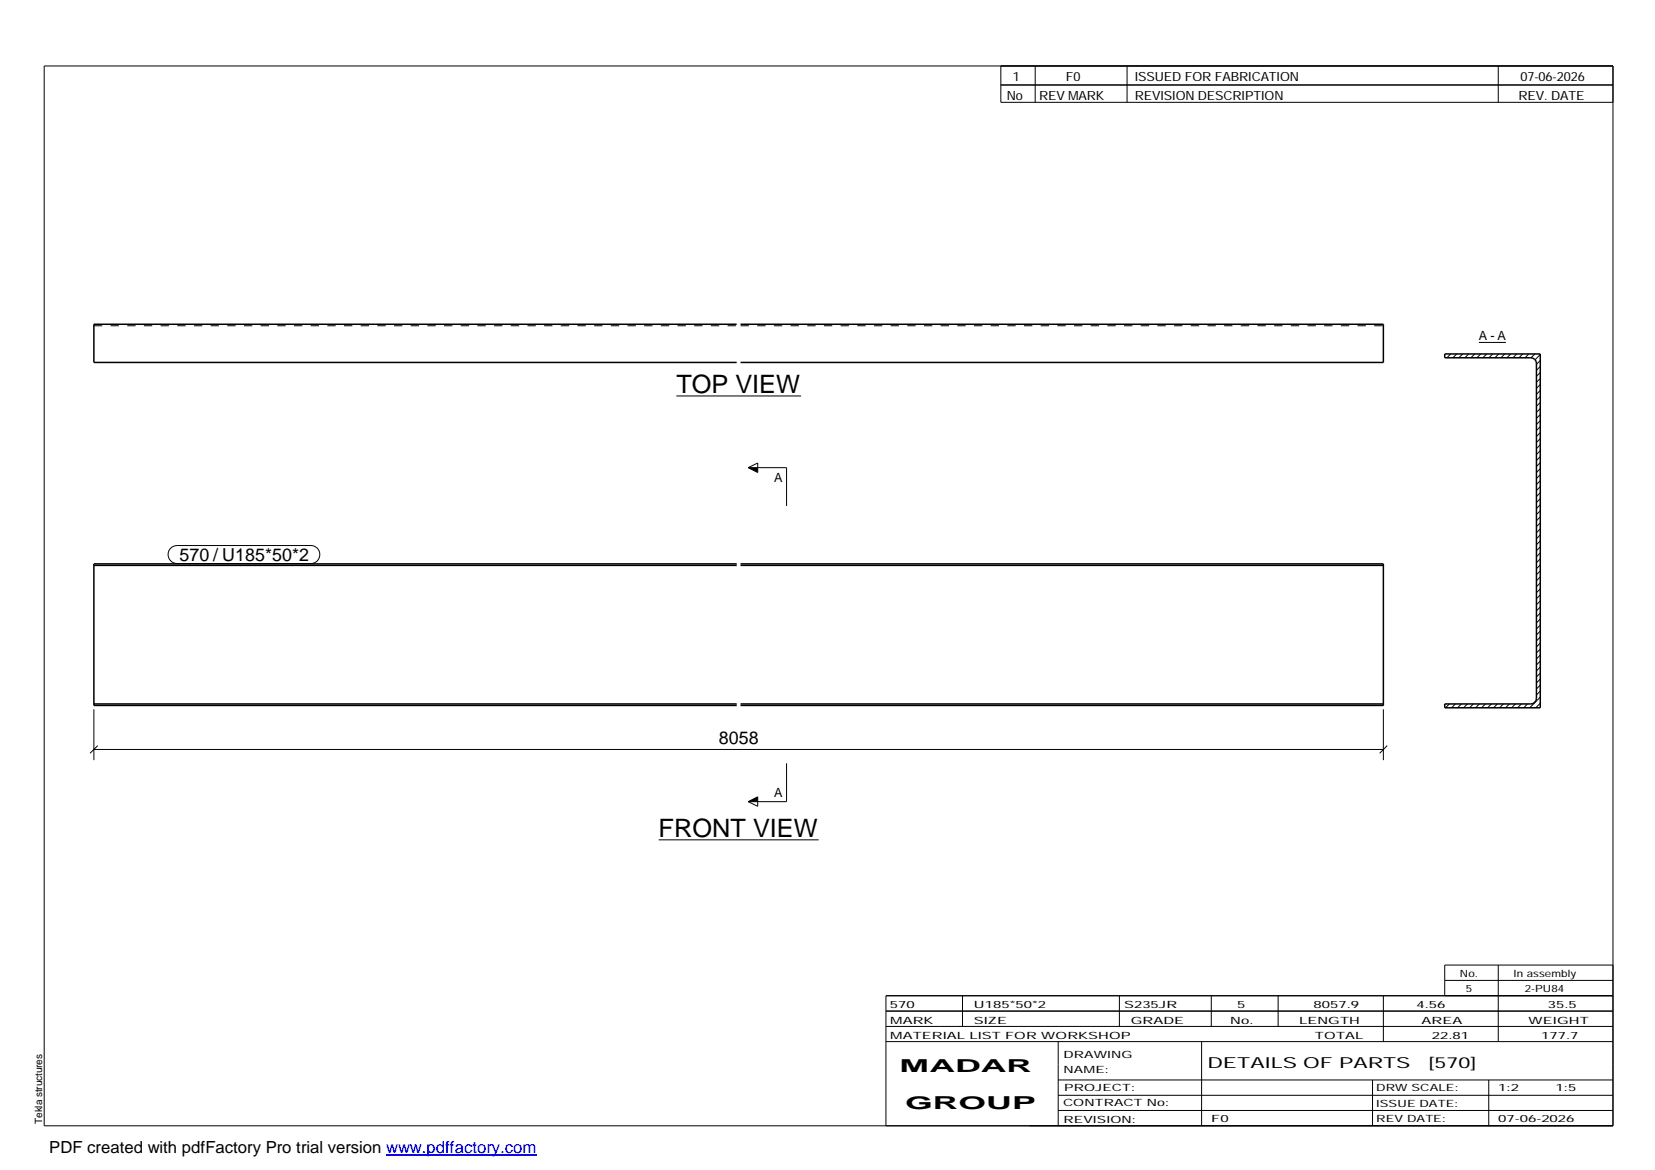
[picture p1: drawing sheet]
<svg xmlns="http://www.w3.org/2000/svg" width="420mm" height="297mm" viewBox="0 0 420 297" stroke-linecap="round" stroke-linejoin="round" font-family="sans-serif">
<g fill="none" stroke="#000" stroke-width=".25">
<path d="M11.2 16.7h398.3v269.1h-398.3zM254.1 16.7v9.3h155.4M262.8 16.7v9.3M286.1 16.7v9.3M380.4 16.7v9.3M254.1 21.6h155.4M368.3 89.9l-1 .9M369.8 89.9l-.9 .9M371.3 89.9l-.9 .9M372.9 89.9l-1 .9M374.4 89.9l-1 .9M375.5 86.9h6.8"/>
<path d="M375.9 89.9l-1 .9M377.4 89.9l-.9 .9M379 89.9l-1 .9M380.5 89.9l-1 .9M382 89.9l-1 .9M383.5 89.9l-.9 .9M385.1 89.9l-1 .9M386.6 89.9l-1 .9M388.1 89.9l-.9 .9M389.7 89.9l-1 .9M391 90l-1.3 1.3M391 91.5l-.9 1"/>
<path d="M391 93l-.9 1M391 94.6l-.9 .9M391 96.1l-.9 1M391 97.6l-.9 1M391 99.1l-.9 1M171.7 100.5h31.7M189.9 118.7l2.5-1.2v2.5zM189.9 118.7h9.8v9.8M391 100.7l-.9 .9M391 102.2l-.9 1M391 103.7l-.9 1M391 105.3l-.9 .9"/>
<path d="M391 106.8l-.9 1M391 108.3l-.9 1M391 109.8l-.9 1M391 111.4l-.9 .9M391 112.9l-.9 1M391 114.4l-.9 1M391 115.9l-.9 1M391 117.5l-.9 .9M391 119l-.9 1M43.3 139.2l.8-.5 .9-.2h34a2.29 2.29 0 0 1 2.2 2.3 2.29 2.29 0 0 1-2.2 2.3h-34a2.28 2.28 0 0 1-2.1-1.4 2.28 2.28 0 0 1 .4-2.5zM391 120.5l-.9 1M391 122l-.9 1"/>
<path d="M391 123.6l-.9 .9M391 125.1l-.9 1M391 126.6l-.9 1M391 128.1l-.9 1M391 129.7l-.9 .9M391 131.2l-.9 1M391 132.7l-.9 1M391 134.3l-.9 .9M391 135.8l-.9 1M391 137.3l-.9 1M391 138.8l-.9 1M391 140.4l-.9 .9"/>
<path d="M391 141.9l-.9 1M391 143.4l-.9 1M391 144.9l-.9 1M391 146.5l-.9 .9M391 148l-.9 1M391 149.5l-.9 1M391 151l-.9 1M391 152.6l-.9 .9M391 154.1l-.9 1M391 155.6l-.9 1M391 157.2l-.9 .9M391 158.7l-.9 1"/>
<path d="M368 178.7l-1 1M369.5 178.7l-1 1M371 178.7l-1 1M372.5 178.7l-.9 1M374.1 178.7l-1 1M375.6 178.7l-1 1M377.1 178.7l-1 1M378.6 178.7l-.9 1M380.2 178.7l-1 1M381.7 178.7l-1 1M383.2 178.7l-1 1M384.7 178.7l-.9 1"/>
<path d="M386.2 178.7l-.9 1M387.8 178.7l-1 1M391 160.2l-.9 1M391 161.7l-.9 1M391 163.3l-.9 .9M391 164.8l-.9 1M391 166.3l-.9 1M391 167.8l-.9 1M391 169.4l-.9 .9M391 170.9l-.9 1M391 172.4l-.9 1M391 173.9l-.9 1"/>
<path d="M391 175.5l-.9 .9M391 177l-2.6 2.7M391 178.5l-1.1 1.2M23.8 190.3h327.4M23.8 180.1v12.9M24.8 189.3l-1.9 1.9M199.7 193.8v9.7h-9.8M351.2 180.1v12.9M352.2 189.3l-1.9 1.9M167.2 213.2h40.7M189.9 203.5l2.5-1.2v2.4zM224.9 256.7h184.6"/>
<path d="M244.3 252.8v7.8M284.2 252.8v7.8M307.5 252.8v7.8M324.5 252.8v7.8M351.2 252.8v11.6M366.8 248.9h42.7M380.4 245v19.4M409.5 245h-42.7v7.8M409.5 252.8h-184.6v33M224.9 264.4h184.6M224.9 260.6h184.6M268.6 264.4v21.4"/>
<path d="M268.6 274.2h140.9M268.6 278.1h140.9M305.1 264.4v21.4M348.4 274.2v11.6M378 274.2v11.6M268.6 281.9h140.9"/>
</g>
<path d="M187 82.3h-163.2v9.7h163.2M188 82.3h163.2v9.7h-163.2M366.8 89.9h24.2v89.8h-24.2v-1h21.8a1.45 1.45 0 0 0 1.5-1.4v-85a1.45 1.45 0 0 0-1.5-1.5h-21.8zM23.8 143.5h163.2M187 143.2h-163.2v35.9h163.2M188 143.2h163.2v35.9h-163.2M188 143.5h163.2M23.8 178.7h163.2M188 178.7h163.2" fill="none" stroke="#000" stroke-width=".38"/>
<path d="M23.8 82.7h163.2M188 82.7h163.2M351.2 179.1v-.4" fill="none" stroke="#000" stroke-width=".25" stroke-dasharray="2.1 2.1" stroke-linecap="butt"/>
<path d="M189.9 118.7h2.5v1.3zM189.9 203.5l2.5-1.2v1.2z" fill="#000"/>
<path d="M98 293.3h38.2" fill="none" stroke="#00f" stroke-width=".3"/>
<g font-size="6.4">
<text x="171.7" y="99.8">TOP VIEW</text>
<text x="167.2" y="212.5">FRONT VIEW</text>
</g>
<g font-size="4.5">
<text x="45.6" y="142.5">570 / U185*50*2</text>
<text x="182.5" y="188.9">8058</text>
<text x="228.4" y="272.3">MADAR</text>
<text x="229.8" y="281.6">GROUP</text>
</g>
<text font-size="4.2" x="12.5" y="292.7">PDF created with pdfFactory Pro trial version www.pdffactory.com</text>
<g font-size="3.9">
<text x="306.5" y="271.3">DETAILS OF PARTS</text>
<text x="362.7" y="271.3">[570]</text>
</g>
<g font-size="3.2">
<text x="257.1" y="20.5">1</text>
<text x="270.6" y="20.5">F0</text>
<text x="288.1" y="20.5">ISSUED FOR FABRICATION</text>
<text x="386" y="20.5">07-06-2026</text>
<text x="255.6" y="25.5">No</text>
<text x="263.8" y="25.5">REV MARK</text>
<text x="288.1" y="25.5">REVISION DESCRIPTION</text>
<text x="385.5" y="25.5">REV. DATE</text>
<text x="375.5" y="86.2">A - A</text>
<text x="196.6" y="122.4">A</text>
<text x="196.6" y="202.3">A</text>
</g>
<g font-size="2.5">
<text x="370.6" y="247.9">No.</text>
<text x="372.1" y="251.8">5</text>
<text x="384.3" y="247.9">In assembly</text>
<text x="387.1" y="251.8">2-PU84</text>
<text x="225.9" y="255.9">570</text>
<text x="247.3" y="255.9">U185*50*2</text>
<text x="285.4" y="255.9">S235JR</text>
<text x="314.1" y="255.9">5</text>
<text x="333.5" y="255.9">8057.9</text>
<text x="359.6" y="255.9">4.56</text>
<text x="392.9" y="255.9">35.5</text>
<text x="226" y="263.7">MATERIAL LIST FOR WORKSHOP</text>
<text x="226" y="259.9">MARK</text>
<text x="247.2" y="259.9">SIZE</text>
<text x="287.1" y="259.9">GRADE</text>
<text x="312.3" y="259.9">No.</text>
<text x="329.8" y="259.9">LENGTH</text>
<text x="333.8" y="263.7">TOTAL</text>
<text x="360.9" y="259.9">AREA</text>
<text x="363.5" y="263.7">22.81</text>
<text x="388.1" y="259.9">WEIGHT</text>
<text x="391.3" y="263.7">177.7</text>
<text x="270" y="268.5">DRAWING</text>
<text x="270" y="272.5">NAME:</text>
<text x="269.9" y="280.9">CONTRACT No:</text>
<text x="270.2" y="277">PROJECT:</text>
<text x="349.4" y="277.1">DRW SCALE:</text>
<text x="349.4" y="281">ISSUE DATE:</text>
<text x="380.4" y="277.1">1:2</text>
<text x="394.9" y="277.1">1:5</text>
<text x="10.7" y="285.4" transform="rotate(-90 10.7 285.4)">Tekla structures</text>
<text x="270" y="285">REVISION:</text>
<text x="307.5" y="284.8">F0</text>
<text x="349.4" y="284.8">REV DATE:</text>
<text x="380.4" y="284.8">07-06-2026</text>
</g>
</svg>
